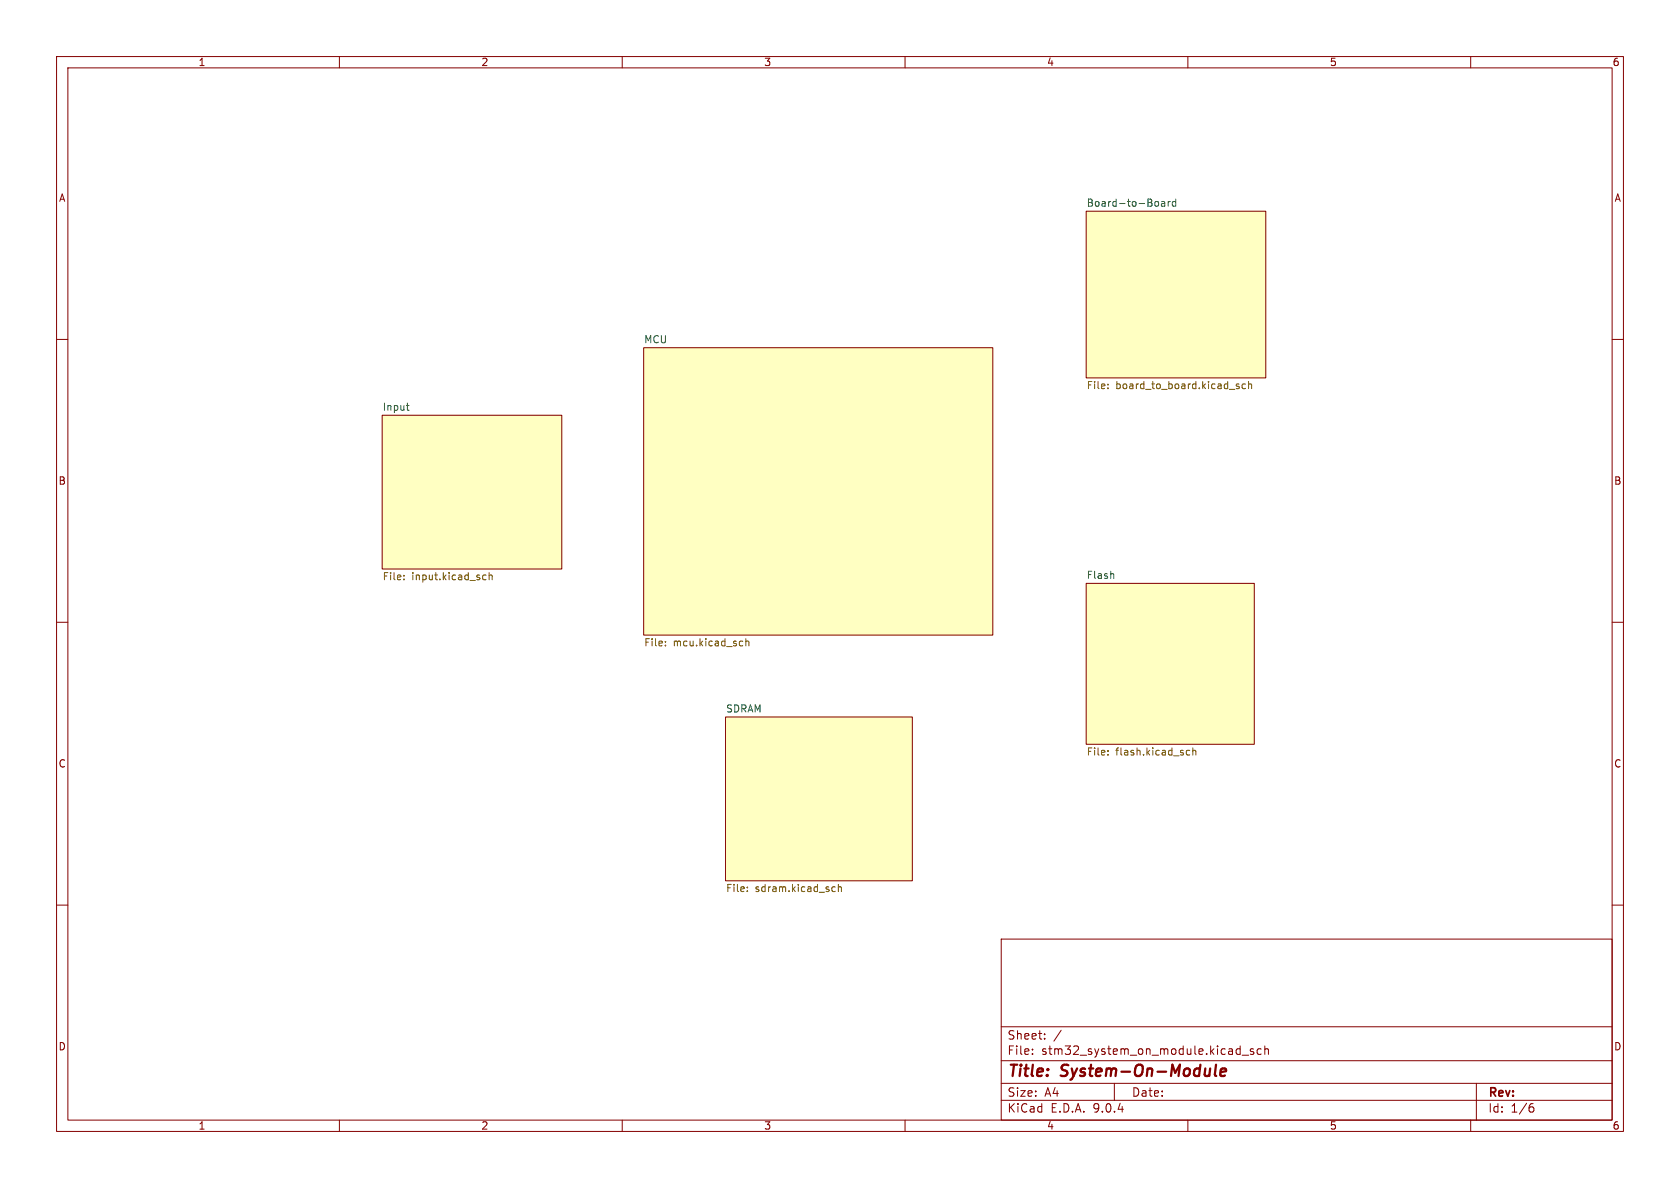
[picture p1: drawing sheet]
<svg xmlns="http://www.w3.org/2000/svg" width="297mm" height="210mm" viewBox="0 0 297 210" stroke-linecap="round" stroke-linejoin="round" font-family="sans-serif">
<g fill="none" stroke="#840000" stroke-width=".18">
<path d="M10 10h277v190h-277zM12 12h273v186h-273zM60 10v2M110 10v2M160 10v2M210 10v2M260 10v2M192 37.3h31.8v29.5h-31.8zM10 60h2M67.6 73.4h31.7v27.2h-31.7zM113.8 61.5h61.7v50.8h-61.7zM285 60h2"/>
<path d="M10 110h2M192 103.1h29.7v28.5h-29.7zM285 110h2M128.3 126.7h33v29h-33zM10 160h2M177 166h108v32h-108zM285 160h2M60 198v2M110 198v2M160 198v2M177 194.5h108M177 191.5h108"/>
<path d="M177 187.5h108M177 181.5h108M182.5 186.3v.1M182.5 185.5v.1M184.7 183.6v.1M184.7 182.8v.1M187.6 182.1l-1.3 2M197 191.5v3M210 198v2M219.6 186.5h1.1M221.6 185.5l-.4-.1-.2 .2 .1 .2 .5 .2v.3h-.6M223 185.5l-.5-.1-.3 .3v.4l.2 .2h.6"/>
<path d="M223.6 185.5l.2-.1 .4 .1v.9M223.6 184.9v1.5M260 198v2M261 191.5v6.5M270.6 195.7h.4l.2 .3-.1 .5-.5 .1M271 195.1l-.4 .1"/>
</g>
<path d="M215 188.2l-.2 1.7 .2 .3M215.8 189.5l.9-.1v-.4l-.2-.1-.6 .1-.2 .9 .3 .3 .6-.1" fill="none" stroke="#840000" stroke-width=".4"/>
<g fill="#ffffc2" stroke="#ffffc2" stroke-width=".18">
<path d="M192 37.3h31.8v29.5h-31.8z"/>
<path d="M192 103.1h29.7v28.5h-29.7z"/>
<path d="M67.6 73.4h31.7v27.2h-31.7z"/>
<path d="M113.8 61.5h61.7v50.8h-61.7z"/>
<path d="M128.3 126.7h33v29h-33z"/>
</g>
<path d="M204.6 35.6l.2 .3v.3l-.2 .3M205.4 35.7h.5v.8M205.9 35.9l-.4 .1-.2 .2 .2 .3 .4-.1M206.5 35.6v.9M206.9 35.6l-.4 .3M207.8 35.7l-.3-.1-.3 .3 .2 .5h.4M207.8 35.2v1.3M71.8 71.7h.5M72.1 72.5h.2M196.8 101.5l.1 .7" fill="none" stroke="#006464" stroke-width=".18"/>
<g fill="none" stroke="#725600" stroke-width=".18">
<path d="M195.9 68.6v.1M195.9 67.9v.1M218.6 68.1l.5 .4-.2 .2-.3-.1M219 67.9h-.3l-.1 .1M220.2 67.9h-.4l-.2 .2 .1 .5h.5M220.7 68l.2-.1h.3l.1 .8M220.7 67.4v1.3M71.4 102.4v.1M71.4 101.7v.1M85.4 102.4h.5M85.4 101.7h.5M86.5 101.8l.2-.2 .3 .1v.8"/>
<path d="M86.5 101.2v1.3M117.6 114.1v.1M117.6 113.4v.1M131.2 113.3l.1 .1M131.3 114.1l-.1 .1M131.9 112.9v1.3M131.9 113.4l.1-.1 .3 .1 .1 .8M195.9 132.7v.1M195.9 133.4v.1M209.8 133.4l.2 .1 .3-.1M210.3 132.7l-.3-.1-.2 .2M210.9 132.8l.2-.2 .3 .1v.8"/>
<path d="M210.9 132.2v1.3M132.1 157.5v.1M132.1 156.8v.1M147.2 157.5h.5M147.2 156.8h.5M148.2 156.9l.2-.1h.3l.1 .8M148.2 156.3v1.3"/>
</g>
<g font-size="2.8" fill="#840000">
<text x="178" y="190.9">Title:</text>
<text x="187.7" y="190.9">System-On-Module</text>
</g>
<g font-size="2.1" fill="#840000">
<text x="178" y="184">Sheet:</text>
<text x="178" y="186.7">File:</text>
<text x="184.1" y="186.7">stm32_system_on_module.kicad_sch</text>
<text x="178" y="196.9">KiCad</text>
<text x="178" y="194.1">Size:</text>
<text x="184.7" y="194.1">A4</text>
<text x="185.7" y="196.9">E.D.A.</text>
<text x="193.3" y="196.9">9.0.4</text>
<text x="200" y="194.1">Date:</text>
<text x="263" y="194.3">Rev:</text>
<text x="263" y="196.9">Id:</text>
<text x="267.1" y="196.9">1/6</text>
</g>
<g font-size="1.8" fill="#840000">
<text x="35" y="11.9">1</text>
<text x="85" y="11.9">2</text>
<text x="135" y="11.9">3</text>
<text x="185" y="11.9">4</text>
<text x="235" y="11.9">5</text>
<text x="285" y="11.9">6</text>
<text x="10.3" y="35.9">A</text>
<text x="285.3" y="35.9">A</text>
<text x="10.3" y="85.9">B</text>
<text x="285.3" y="85.9">B</text>
<text x="10.3" y="135.9">C</text>
<text x="285.3" y="135.9">C</text>
<text x="10.3" y="185.9">D</text>
<text x="285.3" y="185.9">D</text>
<text x="35" y="199.9">1</text>
<text x="85" y="199.9">2</text>
<text x="135" y="199.9">3</text>
<text x="185" y="199.9">4</text>
<text x="235" y="199.9">5</text>
<text x="285" y="199.9">6</text>
</g>
<g font-size="1.8" fill="#006464">
<text x="192" y="36.6">Board-to-Board</text>
<text x="113.8" y="60.8">MCU</text>
<text x="67.6" y="72.7">Input</text>
<text x="192" y="102.4">Flash</text>
<text x="128.3" y="126">SDRAM</text>
</g>
<g font-size="1.8" fill="#725600">
<text x="192" y="69.1">File:</text>
<text x="197.2" y="69.1">board_to_board.kicad_sch</text>
<text x="67.6" y="102.9">File:</text>
<text x="72.8" y="102.9">input.kicad_sch</text>
<text x="113.8" y="114.6">File:</text>
<text x="119" y="114.6">mcu.kicad_sch</text>
<text x="192" y="133.9">File:</text>
<text x="197.2" y="133.9">flash.kicad_sch</text>
<text x="128.3" y="158">File:</text>
<text x="133.5" y="158">sdram.kicad_sch</text>
</g>
</svg>
